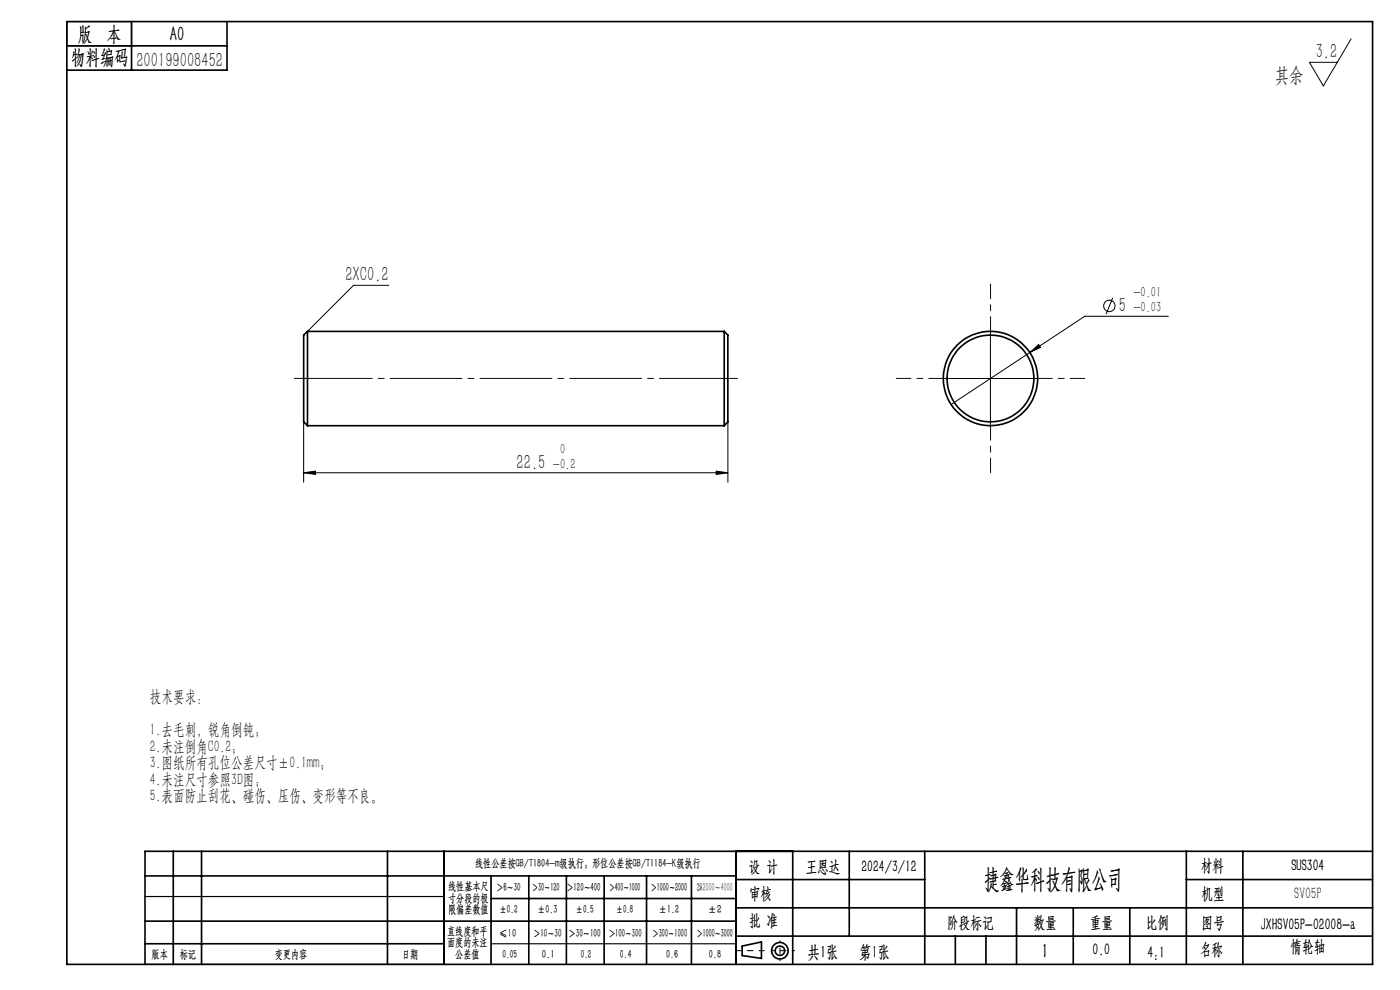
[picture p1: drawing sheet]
<svg xmlns="http://www.w3.org/2000/svg" width="297mm" height="210mm" viewBox="0 0 297 210" stroke-linecap="round" stroke-linejoin="round" font-family="sans-serif">
<g fill="none" stroke="#000" stroke-width=".21">
<path d="M286.6 8.2l-5.9 10-2.9-5h5.9M82.5 60.5h-7.5l-9.8 9.8M210.1 70.3v20M218.5 74.8l1.8-1.7 .4 .6zM218.5 74.8l-16.7 11M236 63.2l-1.3 3.4M247.9 67.1h-17.8l-11.6 7.7M64.4 89.5v12.8M151.9 99.9l2.5 .4-2.5 .3zM154.4 89.5v12.8M200.1 80.3h20M64.4 100.3l2.5-.4v.7z"/>
<path d="M64.4 100.3h90"/>
<circle cx="235.4" cy="64.9" r="1.21"/>
</g>
<g fill="none" stroke="#000" stroke-width=".35">
<path d="M14.2 4.6h277v200h-277zM14.2 9.7h34M27.9 4.6v10.3M48.2 4.6v10.3h-34M65.2 70.3v20M65.2 70.3l-.8 .8v18.4l.8 .8M65.2 70.3h88.4M153.6 70.3v20M153.6 70.3l.8 .8v18.4l-.8 .8M65.2 90.3h88.4M30.8 195.4h125.4M30.8 185.8h125.4"/>
<path d="M36.8 180.6v24M42.8 180.6v24M82.2 180.6v24M94.2 180.6v24M104.2 185.8v18.8M104.2 190.6h52M112.2 185.8v18.8M120.2 185.8v18.8M128.2 185.8v18.8M137.2 185.8v18.8M146.7 185.8v18.8M156.2 180.6v24"/>
<path d="M156.2 186.6h40M156.2 198.6h135M156.2 192.6h135M168.2 180.6v24M180.2 180.6v18M196.2 180.6v24M202.7 198.6v6M209.2 198.6v6M215.7 192.6v12M227.7 192.6v12M239.7 192.6v12M251.7 186.6h39.5"/>
<path d="M251.7 180.6v24M263.7 180.6v24M291.2 180.6h-260.4v24M30.8 200.2h63.4M157.4 200.7l4.1-.9v3.5l-4.1-.6z"/>
<circle cx="210.1" cy="80.3" r="9.2"/>
<circle cx="210.1" cy="80.3" r="10"/>
<circle cx="165.5" cy="201.7" r="1.74"/>
<circle cx="165.5" cy="201.7" r="1"/>
</g>
<path d="M153.6 80.3h-88.4" fill="none" stroke="#000" stroke-width=".21" stroke-dasharray="15.2 1.3 1.3 1.3" stroke-dashoffset="1.5"/>
<path d="M65.2 80.3h-2.8M153.6 80.3h2.8" fill="none" stroke="#000" stroke-width=".21" stroke-dasharray="15.2 1.3 1.3 1.3"/>
<path d="M210.1 70.3v-10M200.1 80.3h-10M210.1 90.3v10M220.1 80.3h10" fill="none" stroke="#000" stroke-width=".21" stroke-dasharray="15.2 1.3 1.3 1.3" stroke-dashoffset="12.1"/>
<path d="M162.1 201.7h-6" fill="none" stroke="#000" stroke-width=".21" stroke-dasharray="15.2 1.3 1.3 1.3" stroke-dashoffset="14.1"/>
<path d="M168.5 201.7h-4.8" fill="none" stroke="#000" stroke-width=".21" stroke-dasharray="15.2 1.3 1.3 1.3" stroke-dashoffset="14.7"/>
<path d="M165.5 199.6v4.2" fill="none" stroke="#000" stroke-width=".21" stroke-dasharray="15.2 1.3 1.3 1.3" stroke-dashoffset="15"/>
<path d="M14.2 4.6h13.7v5.1h-13.7zM30.8 190.2h63.4M30.8 204.6h63.4M104.2 200.2h52" fill="none" stroke="#000" stroke-width=".25"/>
<path d="M64.4 100.3l2.5-.4v.7zM151.9 99.9l2.5 .4-2.5 .3zM218.5 74.8l2.2-1.1-.4-.6z" fill="#000"/>
<text font-size="5.6" x="208.8" y="188.3">捷鑫华科技有限公司</text>
<g font-size="4.4">
<text x="16.5" y="8.6">版 本</text>
<text x="36.1" y="8.6">A0</text>
<text x="15.1" y="13.7">物料编码</text>
<text x="28.9" y="14.2">200199008452</text>
<text x="270.5" y="17.3">其余</text>
<text x="279.1" y="12.3">3.2</text>
<text x="73.3" y="59.6">2XC0.2</text>
<text x="237.4" y="66.2">5</text>
<text x="109.6" y="99.4">22.5</text>
<text x="221" y="203.2">1</text>
</g>
<g font-size="3.8">
<text x="171.3" y="203.2">共1张</text>
<text x="182.3" y="203.2">第1张</text>
</g>
<g font-size="3.5">
<text x="31.8" y="148.8">技术要求：</text>
<text x="31.8" y="155.9">1.去毛刺，锐角倒钝；</text>
<text x="31.8" y="159.4">2.未注倒角C0.2；</text>
<text x="31.8" y="163">3.图纸所有孔位公差尺寸±0.1mm；</text>
<text x="31.8" y="166.5">4.未注尺寸参照3D图；</text>
<text x="31.8" y="170">5.表面防止刮花、碰伤、压伤、变形等不良。</text>
<text x="158.9" y="184.9">设 计</text>
<text x="170.9" y="184.9">王恩达</text>
<text x="182.7" y="184.9">2024/3/12</text>
<text x="254.7" y="184.7">材料</text>
<text x="274" y="184.7">SUS304</text>
<text x="158.9" y="190.8">审核</text>
<text x="254.9" y="190.7">机型</text>
<text x="274.6" y="190.8">SV05P</text>
<text x="158.9" y="196.5">批 准</text>
<text x="200.9" y="196.9">阶段标记</text>
<text x="219.3" y="196.9">数量</text>
<text x="231.2" y="196.9">重量</text>
<text x="243.1" y="196.9">比例</text>
<text x="254.9" y="196.9">图号</text>
<text x="267.4" y="197.3">JXHSV05P-02008-a</text>
<text x="231.8" y="202.5">0.0</text>
<text x="243.4" y="203.2">4:1</text>
<text x="254.5" y="202.5">名称</text>
<text x="273.8" y="201.8">惰轮轴</text>
</g>
<g font-size="3.1">
<text x="240.4" y="63.1">-0.01</text>
<text x="240.4" y="66.2">-0.03</text>
<text x="117.3" y="99.4">-0.2</text>
<text x="118.8" y="96.3">0</text>
</g>
<g font-size="2.5">
<text x="100.8" y="184">线性公差按GB/T1804-m级执行；形位公差按GB/T1184-K级执行</text>
<text x="95.1" y="188.8">线性基本尺</text>
<text x="95.1" y="191.3">寸分段的极</text>
<text x="105.3" y="189.1">＞6～30</text>
<text x="112.9" y="189.1">＞30～120</text>
<text x="120.2" y="188.9">＞120～400</text>
<text x="129.2" y="188.9">＞400～1000</text>
<text x="138.1" y="189.1">＞1000～2000</text>
<text x="147.8" y="189.1">22</text>
<text x="147.8" y="189.1">＞2000～4000</text>
<text x="95.1" y="193.8">限偏差数值</text>
<text x="105.9" y="193.8">±0.2</text>
<text x="114.1" y="193.8">±0.3</text>
<text x="122.2" y="193.8">±0.5</text>
<text x="130.7" y="193.8">±0.8</text>
<text x="139.8" y="193.8">±1.2</text>
<text x="150.2" y="193.8">±2</text>
<text x="32.2" y="203.2">版本</text>
<text x="38.1" y="203.2">标记</text>
<text x="58.3" y="203.2">变更内容</text>
<text x="85.3" y="203.2">日期</text>
<text x="94.8" y="198.3">直线度和平</text>
<text x="94.8" y="200.7">面度的未注</text>
<text x="96.6" y="203.2">公差值</text>
<text x="105.9" y="198.7">≤10</text>
<text x="106.6" y="203.2">0.05</text>
<text x="113.2" y="198.7">＞10～30</text>
<text x="115" y="203.2">0.1</text>
<text x="120.6" y="198.7">＞30～100</text>
<text x="123.2" y="203.2">0.2</text>
<text x="129.1" y="198.7">＞100～300</text>
<text x="131.5" y="203.2">0.4</text>
<text x="138.4" y="198.7">＞300～1000</text>
<text x="141.3" y="203.2">0.6</text>
<text x="147.8" y="198.7">＞1000～3000</text>
<text x="150.4" y="203.2">0.8</text>
</g>
</svg>
